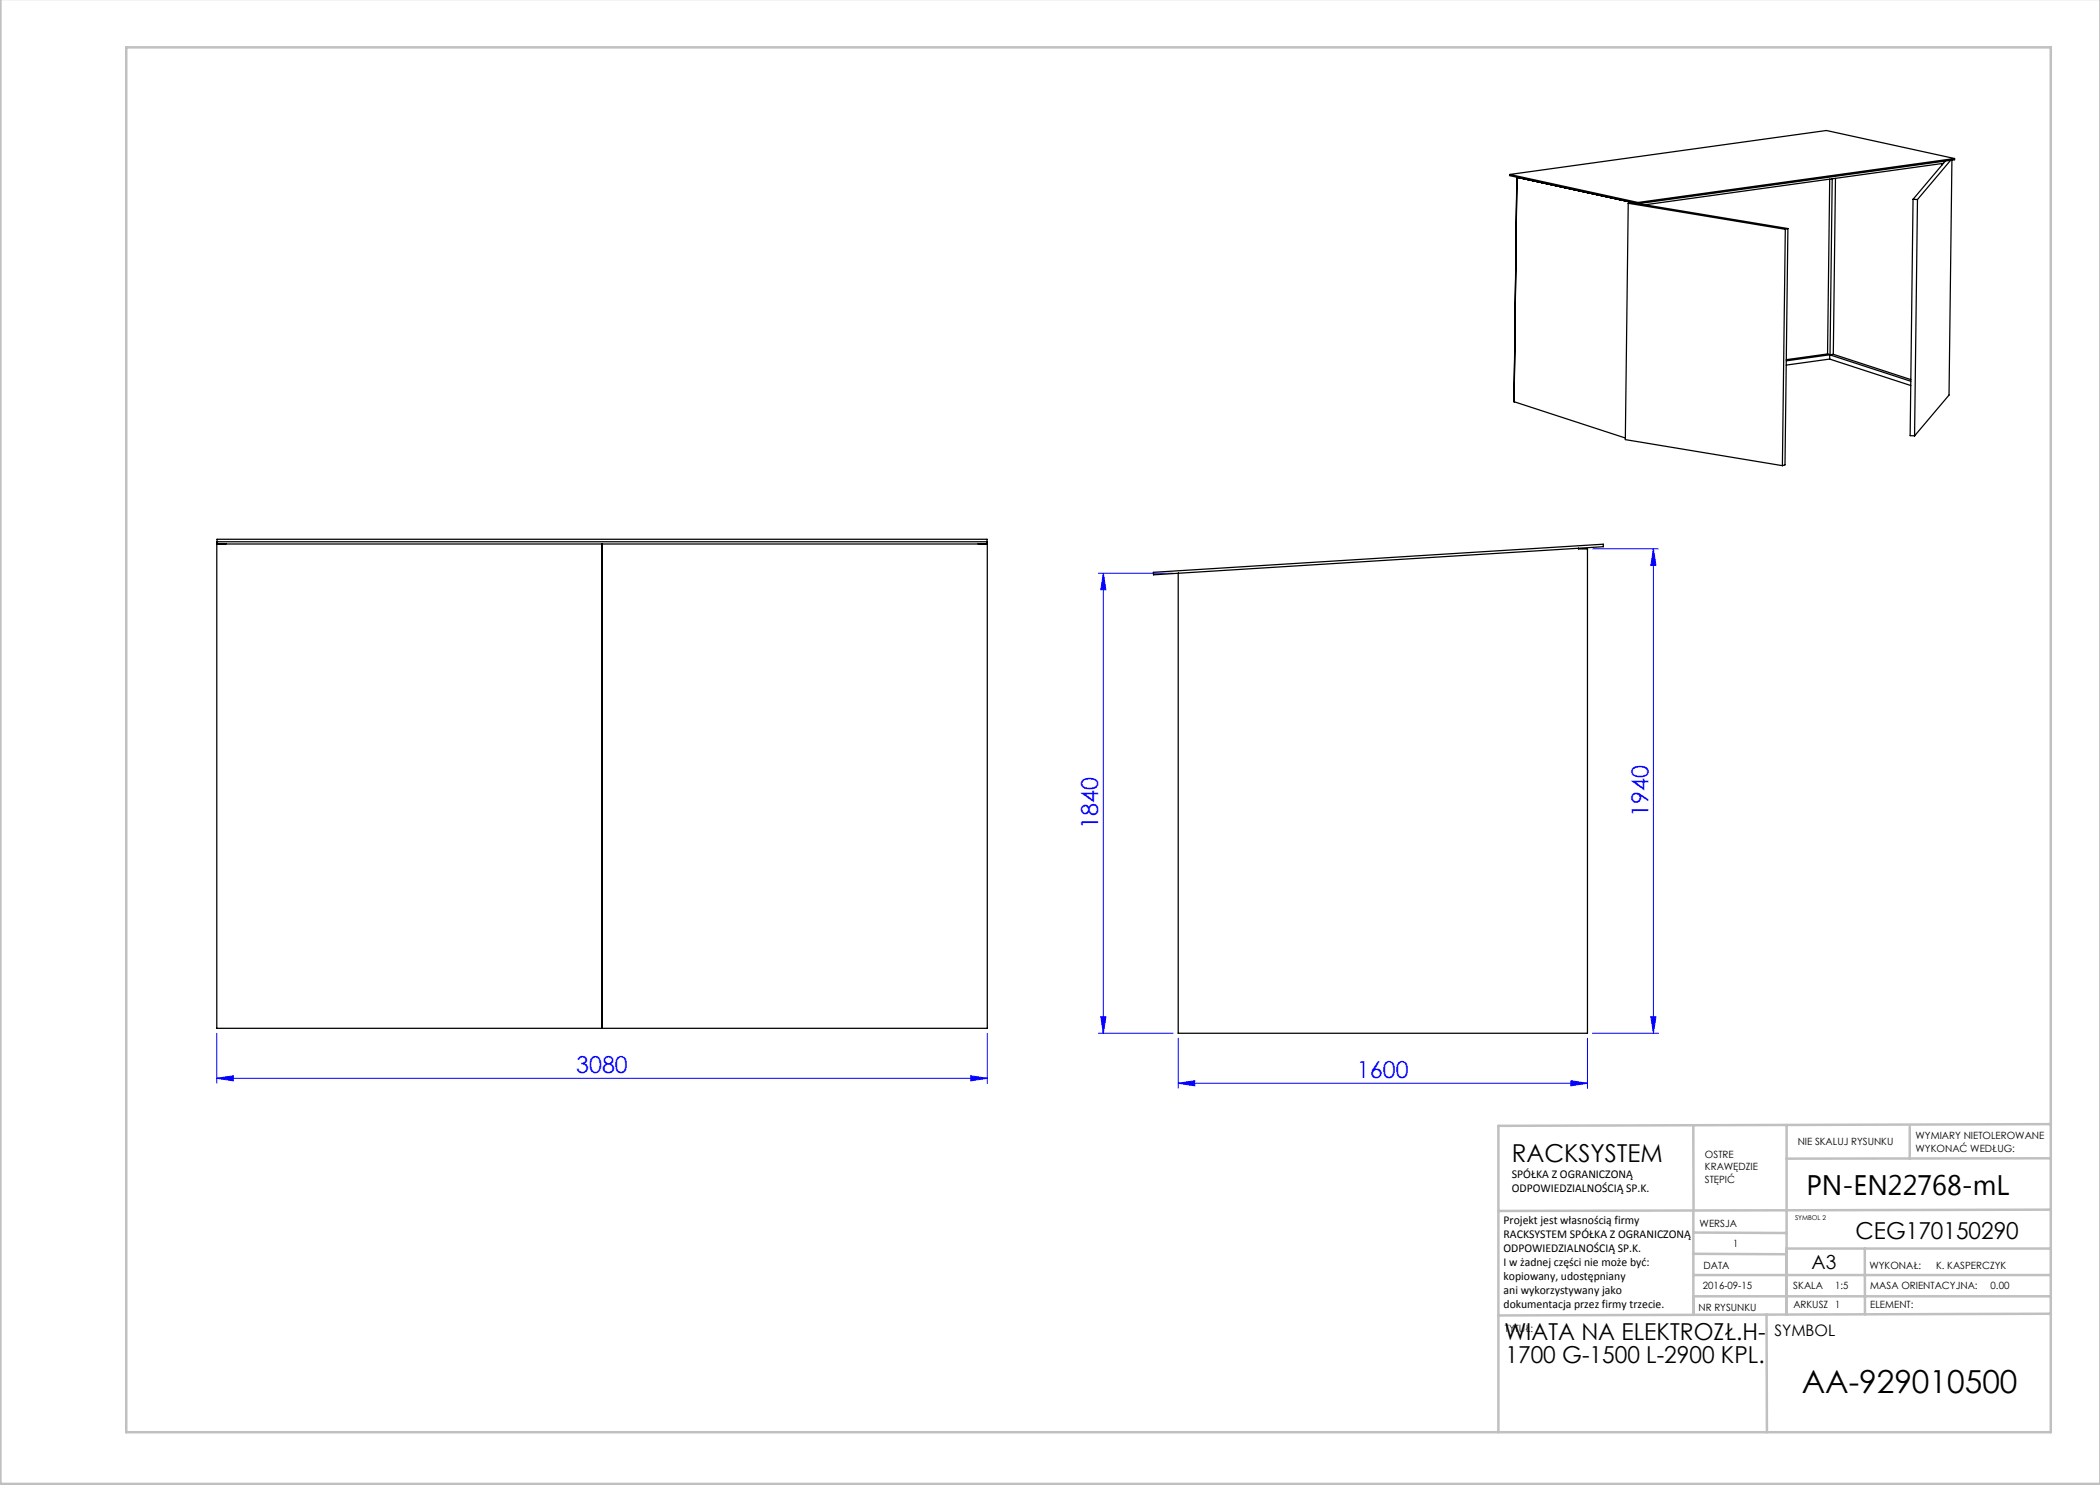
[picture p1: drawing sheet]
<svg xmlns="http://www.w3.org/2000/svg" width="420mm" height="297mm" viewBox="0 0 420 297" stroke-linecap="round" stroke-linejoin="round" font-family="sans-serif">
<g fill="none" stroke="#00f" stroke-width=".2">
<path d="M219.7 114.7h14.9M220.7 114.7l.5 3.3h-1zM220.7 114.7v92M318.5 109.8h13.2M330.7 109.8l.5 3.3h-1zM330.7 109.8v96.9M43.4 215.7l3.3-.5v1zM43.4 206.7v10M43.4 215.7h154.1M194.2 215.2l3.3 .5-3.3 .5zM197.5 206.7v10M219.7 206.7h14.9"/>
<path d="M220.2 203.4h1l-.5 3.3zM235.6 216.7l3.3-.6v1.1zM235.6 207.7v10M235.6 216.7h81.9M314.2 216.1l3.3 .6-3.3 .5zM317.5 207.7v10M318.5 206.7h13.2M330.2 203.4h1l-.5 3.3z"/>
</g>
<g fill="none" stroke="#c0c0c0" stroke-width=".5">
<path d="M.1 -.1v296.9h419.9M25.2 9.5h385v276.9h-385zM338.7 225.2v16.9M357.3 225v37.9M382 225.4v6.3M410.1 224.8l-110.4 .4v61.2M410.1 231.7h-52.8M338.7 259.3h71.5M338.7 255h71.5M338.7 250.8l18.6 .1M338.7 246.5l18.6 .1M338.7 242.1v20.9"/>
<path d="M373 249.7v13.2M410.1 241.9l-110.4 .3M410.2 249.7h-52.9v13.2M353.3 262.9l.1 23.5M410.2 262.7l-110.5 .4"/>
</g>
<g fill="#00f">
<path d="M43.4 215.7l3.3-.5v1zM194.2 215.2l3.3 .5-3.3 .5z"/>
<path d="M235.6 216.7l3.3-.6v1.1zM314.2 216.1l3.3 .6-3.3 .5z"/>
<path d="M220.2 203.4h1l-.5 3.3zM220.7 114.7l.5 3.3h-1zM330.2 203.4h1l-.5 3.3zM330.7 109.8l.5 3.3h-1z"/>
</g>
<g fill="none" stroke="#000" stroke-width=".25">
<path d="M302 34.9v.2l25.6 5.6M302 34.9l25.6 5.6M303.4 35.4v.1M303.4 35.5l22.3 4.8M303.4 35.5l-.6 44.8 22.3 7.3M365.9 35.8l-.4 35M366.4 35.8l-.4 35.2 .7-.1M367.1 35.7l-.4 35.2M382.6 39.9h.9M382.6 39.9l-.6 47.2 .9 .1M383.5 39.9l-.6 47.3M388.3 32.7v.4"/>
<path d="M388.7 32.7l-59.7 8.3M389.1 32.2l-6.5 7.7M390.1 32.1l-6.6 7.8M390.4 32l-.6 47-6.9 8.2M390.9 31.7l-25.6-5.6-63.3 8.8M390.9 31.7l-63.3 8.8M390.9 31.7v.3l-63.3 8.7M325.6 40.7l31.5 5.2M325.6 40.7l-.5 47.2 31.4 5.2M326.2 40.5h.1M326.2 40.5l-.6 .2M326.2 40.5l1.3 .2"/>
<path d="M326.4 40.5h-.2M327.6 40.5v.2M327.6 40.7l30 5M357.1 45.9l-.6 47.2M357.6 45.7l-.6 47.3-.5 .1M357.6 45.7l-.5 .2M365.5 70.8l16.7 5.5M365.5 70.8l-8.2 1.1M365.9 71.8v-.8l-8.6 1.2M365.9 71.8l-8.7 1.2M365.9 71.8l16.3 5.3M366.7 70.9l15.5 5"/>
<path d="M43.4 108.8h154.1M43.4 108.8v-.9h154v.9M43.4 108.4h154M43.4 108.8h1.8M43.4 108.7v97h154.1l-.1-97M120.4 108.8v96.9M120.4 110.5h.1M120.4 115.4h.1M120.4 113.7h.1M120.5 108.8v96.9M197.4 108.8h-1.7M315.7 109.7l-80.1 5"/>
<path d="M315.7 109.7v.1h1.8v96.9h-81.9v-92M315.7 109.7l5-.4v-.5l-90 5.7v.5l4.9-.3M120.4 203.9h.1"/>
</g>
<text font-size="6.3" x="360.3" y="278.5">AA-929010500</text>
<text font-size="5.6" x="361.3" y="239.1">PN-EN22768-mL</text>
<text font-size="4.9" x="302.4" y="232.4">RACKSYSTEM</text>
<g font-size="4.7" fill="#00f">
<text x="219.7" y="165.8" transform="rotate(-90 219.7 165.8)">1840</text>
<text x="329.7" y="163.4" transform="rotate(-90 329.7 163.4)">1940</text>
<text x="115.2" y="214.7">3080</text>
<text x="271.4" y="215.6">1600</text>
</g>
<g font-size="4.7">
<text x="371.1" y="247.8">CEG170150290</text>
<text x="300.9" y="268.1">WIATA NA ELEKTROZŁ.H-</text>
<text x="301.1" y="272.6">1700 G-1500 L-2900 KPL.</text>
</g>
<text font-size="3.9" x="362.3" y="253.8">A3</text>
<text font-size="3.2" x="354.9" y="267.2">SYMBOL</text>
<g font-size="2.4">
<text x="302.4" y="235.6">SPÓŁKA Z OGRANICZONĄ</text>
<text x="302.4" y="238.4">ODPOWIEDZIALNOŚCIĄ SP.K.</text>
<text x="300.7" y="244.7">Projekt jest własnością firmy</text>
<text x="300.7" y="247.5">RACKSYSTEM SPÓŁKA Z OGRANICZONĄ</text>
<text x="300.7" y="250.3">ODPOWIEDZIALNOŚCIĄ SP.K.</text>
<text x="300.7" y="253.1">I w żadnej części nie może być:</text>
<text x="300.7" y="256">kopiowany, udostępniany</text>
<text x="300.7" y="258.8">ani wykorzystywany jako</text>
<text x="300.7" y="261.6">dokumentacja przez firmy trzecie.</text>
</g>
<g font-size="2">
<text x="383.1" y="227.9">WYMIARY NIETOLEROWANE</text>
<text x="341" y="231.6">OSTRE</text>
<text x="359.5" y="228.9">NIE SKALUJ RYSUNKU</text>
<text x="383.1" y="230.4">WYKONAĆ WEDŁUG:</text>
<text x="341" y="234.1">KRAWĘDZIE</text>
<text x="341" y="236.6">STĘPIĆ</text>
<text x="339.9" y="245.4">WERSJA</text>
<text x="346.6" y="249.5">1</text>
<text x="340.6" y="257.7">2016-09-15</text>
<text x="340.7" y="253.8">DATA</text>
<text x="358.7" y="257.7">SKALA</text>
<text x="367" y="257.7">1:5</text>
<text x="373.9" y="253.8">WYKONAŁ:</text>
<text x="374.1" y="257.7">MASA ORIENTACYJNA:</text>
<text x="387.2" y="253.8">K. KASPERCZYK</text>
<text x="398.1" y="257.7">0.00</text>
<text x="339.7" y="262.3">NR RYSUNKU</text>
<text x="358.7" y="261.7">ARKUSZ 1</text>
<text x="374.1" y="261.7">ELEMENT:</text>
<text x="301" y="266.4">TYTUŁ:</text>
</g>
<text font-size="1.3" x="359" y="244">SYMBOL 2</text>
</svg>
